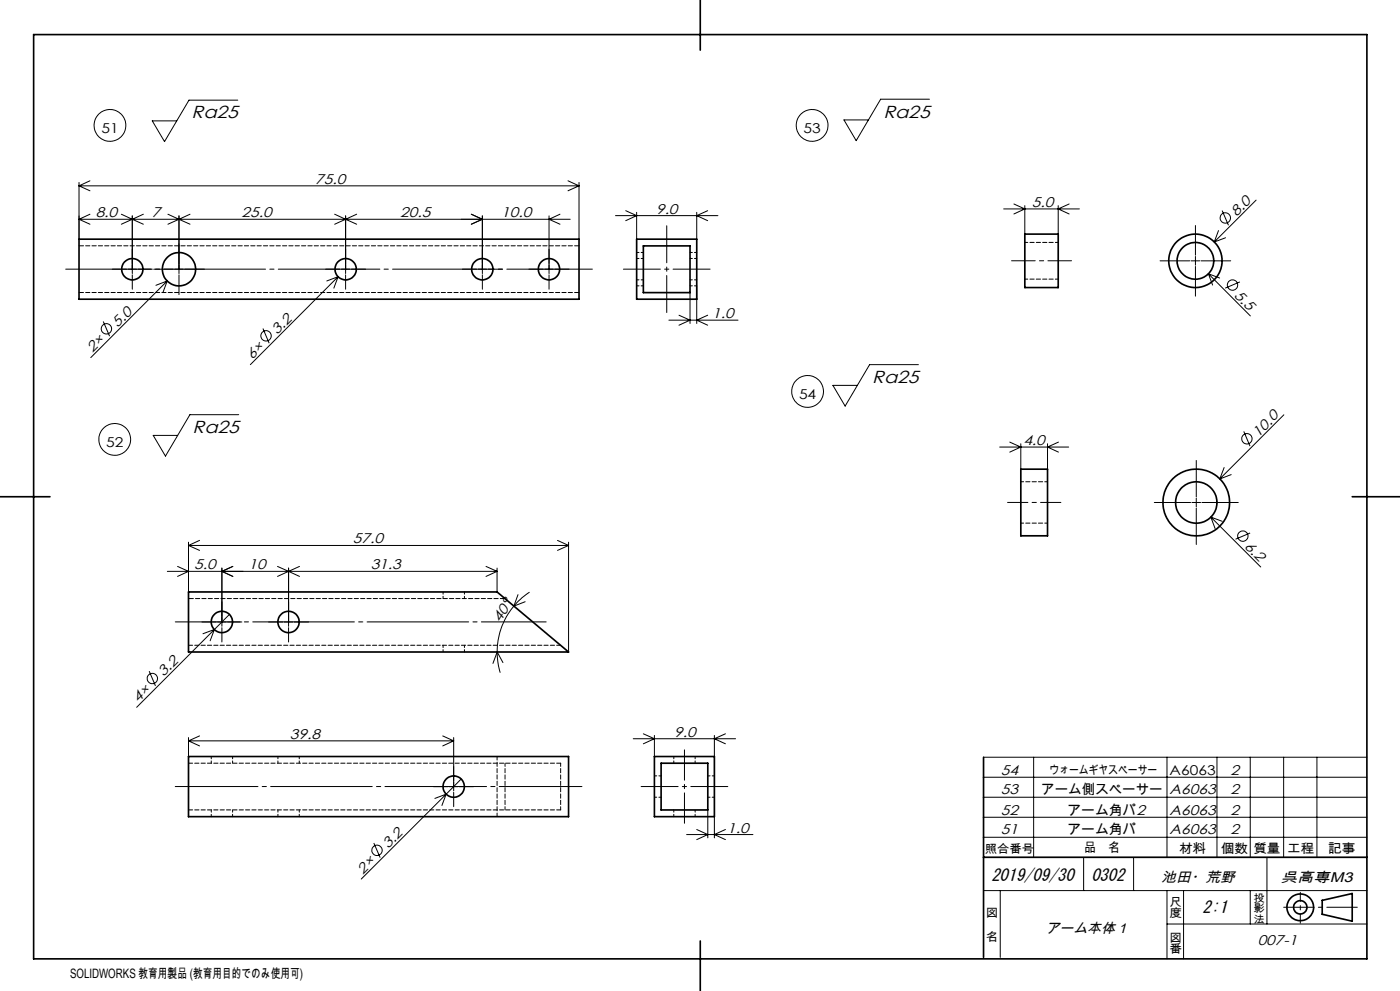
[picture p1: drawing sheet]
<svg xmlns="http://www.w3.org/2000/svg" width="420mm" height="297mm" viewBox="0 0 420 297" stroke-linecap="round" stroke-linejoin="round" font-family="sans-serif">
<g fill="none" stroke="#000" stroke-width=".3">
<path d="M71.3 30h-14.6l-7.3 12.4-3.7-6.2h7.3M278.8 29.7h-14.6l-7.3 12.5-3.7-6.3h7.3M23.7 54.7v17M23.7 55.7h150M23.7 55.7l3.3 1.5M27 54.2l-3.3 1.5M170.4 54.2l3.3 1.5M173.7 54.7v17M173.7 55.7l-3.3 1.5M376.8 60l-12.5 12.5M23.7 65.7l3.3 1.5M27 64.2l-3.3 1.5"/>
<path d="M36.4 64.2l3.3 1.5M39.7 64.7v17.3M39.7 65.7l-3.3 1.5M39.7 65.7l3.3 1.5M43 64.2l-3.3 1.5M50.4 64.2l3.3 1.5M53.7 64.7v17.3M53.7 65.7l3.3 1.5M53.7 65.7l-3.3 1.5M57 64.2l-3.3 1.5M100.4 64.2l3.3 1.5M103.7 64.7v17.3"/>
<path d="M103.7 65.7l3.3 1.5M103.7 65.7l-3.3 1.5M107 64.2l-3.3 1.5M141.4 64.2l3.3 1.5-3.3 1.5M144.7 64.7v17.3M164.7 64.7v17.3M168 64.2l-3.3 1.5 3.3 1.5M171.1 65.7h-147.4M184.6 64.6h30.8M187.7 63.1l3.3 1.5-3.3 1.5M191 63.6v8.1M209 63.6v8.1"/>
<path d="M212.3 63.1l-3.3 1.5 3.3 1.5M301.1 62.6h22.7M304.2 61.1l3.2 1.5-3.2 1.5M307.4 61.6v8.6M317.5 61.6v8.6M320.7 61.1l-3.2 1.5 3.2 1.5M348 78.2h8.9M357.3 78.2h2.6M358.6 67.6v8.9M358.6 76.9v2.6M358.6 79.9v8.9M360.3 78.2h8.9"/>
<path d="M365.5 69.1l-1.2 3.4M366.6 63.1l1.9 4.4M367.7 71.3l-3.4 1.2M31 96.3l1.9 4.4M33.7 80.7h4.3M38.4 80.7h2.6M39.7 82.4v4.3M41.4 80.7h4.3M46.1 80.7h5.9M50.2 84.2l-23 23M50.2 84.2l-3.4 1.3M50.2 84.2l-1.3 3.4"/>
<path d="M52.4 80.7h2.6M53.7 82.4v5.9M55.4 80.7h5.9M78.9 98.5l1.9 4.4M97.7 80.7h4.3M101.4 82.9l-26.3 26.4M101.4 82.9l-3.4 1.3M101.4 82.9l-1.2 3.5M102.4 80.7h2.6M103.7 82.4v4.3M105.4 80.7h4.3M138.7 80.7h4.3"/>
<path d="M143.4 80.7h2.6M144.7 82.4v4.3M146.4 80.7h4.3M158.7 80.7h4.3M163.4 80.7h2.6M164.7 82.4v4.3M166.4 80.7h4.3M200.7 96h20.7M203.7 94.5l3.3 1.5-3.3 1.5M207 87.7v9.2M209 85.7v11.2M212.3 94.5l-3.3 1.5 3.3 1.5"/>
<path d="M362.5 82.1l12.6 12.6M362.5 82.1l1.3 3.3M362.5 82.1l3.4 1.2M372 84.5l-4.4 1.9M275.5 109.3h-14.6l-7.4 12.4-3.6-6.2h7.3M71.6 124.3h-14.6l-7.4 12.4-3.6-6.2h7.3M299.9 134h20.7M302.9 132.5l3.3 1.5-3.3 1.5M306.2 133v7.6M314.3 133v7.6M317.5 132.5l-3.2 1.5 3.2 1.5M358.9 138v10.9"/>
<path d="M373.1 129.3l1.9 4.4M385.2 124.3l-19.3 19.2M346.3 150.6h10.9M357.6 150.6h2.6M358.9 149.3v2.6M358.9 152.3v10.9M360.6 150.6h10.9M363.3 155l14.9 14.9M363.3 155l1.2 3.4M363.3 155l3.4 1.2M367.2 140.1l-1.3 3.4M369.4 142.2l-3.5 1.3"/>
<path d="M375 159.7l-4.3 1.9M50.2 171.2h98.9M53.3 169.8l3.3 1.4-3.3 1.6M56.6 162.5v14.9M56.6 163.5h114M56.6 163.5l3.3 1.5M59.9 162l-3.3 1.5M66.6 170.2v17.5M69.8 169.8l-3.2 1.4 3.2 1.6M83.3 169.8l3.3 1.4M86.6 170.2v17.5M86.6 171.2l3.3 1.6"/>
<path d="M86.6 171.2l-3.3 1.6M89.9 169.8l-3.3 1.4M145.8 169.8l3.3 1.4M149.1 170.2v7.2M149.1 171.2l-3.3 1.6M155.4 178.2l-1.2 3.4M158.9 177.5l-2.3 1.6-2.4 2.5M167.3 162l3.3 1.5M170.6 162.5v32.9M170.6 163.5l-3.3 1.5M60.6 186.4h4.3M60.9 189.9l3.4-1.2-1.3 3.3"/>
<path d="M65.3 186.4h2.6M66.6 188.1v4.3M68.3 186.4h4.3M68.8 184.1l-27.8 27.9M80.6 186.4h4.3M85.3 186.4h2.6M86.6 188.1v4.3M88.3 186.4h4.3M149.2 195.4l.1 2.8 .8 3.4M149.2 195.4l1.7 3.2M149.2 195.4l-1.3 3.4M154.2 181.6a21 21 0 0 0-5 13.8"/>
<path d="M157.6 180.3l-3.4 1.3M44.8 201.2l1.8 4.4M193 219.9l3.3 1.5-3.3 1.5M217.6 219.9l-3.3 1.5 3.3 1.5M56.6 221v5.7M56.6 222h79.5M56.6 222l3.3 1.6M59.9 220.6l-3.3 1.4M130.1 235.8h4.3M132.8 220.6l3.3 1.4M133.8 238l-25.4 25.5M133.8 238l-3.3 1.3"/>
<path d="M133.8 238l-1.2 3.4M134.8 235.8h2.6M136.1 221v16M136.1 237.5v4.3M136.1 222l-3.3 1.6M137.8 235.8h4.3M138.4 233.5l-4.6 4.5M190 221.4h30.7M196.3 220.4v6.3M214.3 220.4v6.3M295.1 238.9h115M295.1 232.9h115"/>
<path d="M295.1 226.9h115M310.1 226.9v30M350.1 226.9v30M365.1 226.9v30M375.1 226.9v30M385.1 226.9v30M395.1 226.9v30M112.1 252.7l2 4.3M206 250.1h19.9M209 248.6l3.3 1.5-3.3 1.5M212.3 242.7v8.4M214.3 244.8v6.3"/>
<path d="M217.6 248.6l-3.3 1.5 3.3 1.5M295.1 250.9h115M295.1 244.9h115M325.1 256.9v10M340.1 256.9v10M380.1 256.9v20M295.1 266.9h115M300.1 266.9v20M350.1 276.9h60M350.1 266.9v20.4M355.1 266.9v20.5M375.1 266.9v10"/>
<circle cx="33" cy="37.6" r="4.8"/>
<circle cx="243.6" cy="37.6" r="4.8"/>
<circle cx="367.6" cy="65.3" r="1.55"/>
<circle cx="31.9" cy="98.5" r="1.56"/>
<circle cx="369.7" cy="85.4" r="1.55"/>
<circle cx="79.8" cy="100.7" r="1.57"/>
<circle cx="242.3" cy="117.3" r="4.8"/>
<circle cx="34.4" cy="131.7" r="4.8"/>
<circle cx="374.1" cy="131.5" r="1.57"/>
<circle cx="372.9" cy="160.7" r="1.56"/>
<circle cx="45.7" cy="203.3" r="1.57"/>
<circle cx="113.1" cy="254.8" r="1.55"/>
</g>
<g fill="none" stroke="#000" stroke-width=".5">
<path d="M10.1 10.4h400v277h-400zM210.1 0v15M23.7 71.7h150v18h-150zM191 71.7h18v18h-18zM193 73.7h14v14h-14zM307.4 70.2h10.1v16h-10.1zM0 148.9h15M306.2 140.6h8.1v20h-8.1zM405.7 148.9h14.3M56.6 177.4h92.5l21.5 18h-114zM56.6 226.7h114v18.1h-114zM196.3 226.7h18v18.1h-18z"/>
<path d="M198.3 228.7h14v14h-14zM295.1 226.9v60M295.1 256.9h115M396.7 269.8l9-2v8.3l-9-2.1zM210.1 282v15"/>
<circle cx="358.6" cy="78.2" r="8"/>
<circle cx="358.6" cy="78.2" r="5.5"/>
<circle cx="39.7" cy="80.7" r="3.2"/>
<circle cx="53.7" cy="80.7" r="5"/>
<circle cx="103.7" cy="80.7" r="3.2"/>
<circle cx="144.7" cy="80.7" r="3.2"/>
<circle cx="164.7" cy="80.7" r="3.2"/>
<circle cx="358.9" cy="150.6" r="10"/>
<circle cx="358.9" cy="150.6" r="6.2"/>
<circle cx="66.6" cy="186.4" r="3.2"/>
<circle cx="86.5" cy="186.4" r="3.2"/>
<circle cx="136.1" cy="235.7" r="3.2"/>
<circle cx="390.1" cy="271.9" r="4"/>
<circle cx="390.1" cy="271.9" r="2"/>
</g>
<path d="M303.5 78.2h18" fill="none" stroke="#000" stroke-width=".3" stroke-dasharray="30.5 1.3 1.3 1.3" stroke-dashoffset="23.4"/>
<path d="M302.3 150.6h16" fill="none" stroke="#000" stroke-width=".3" stroke-dasharray="30.5 1.3 1.3 1.3" stroke-dashoffset="24.4"/>
<path d="M187 80.7h26M200 93.7v-26M192.3 235.7h26" fill="none" stroke="#000" stroke-width=".3" stroke-dasharray="30.5 1.3 1.3 1.3" stroke-dashoffset="19.4"/>
<path d="M205.3 246.7v-22" fill="none" stroke="#000" stroke-width=".3" stroke-dasharray="30.5 1.3 1.3 1.3" stroke-dashoffset="21.4"/>
<path d="M177.7 80.7h-158" fill="none" stroke="#000" stroke-width=".3" stroke-dasharray="30.5 1.3 1.3 1.3" stroke-dashoffset="4.8"/>
<path d="M174.6 235.7h-122" fill="none" stroke="#000" stroke-width=".3" stroke-dasharray="30.5 1.3 1.3 1.3" stroke-dashoffset="5.7"/>
<path d="M163.9 186.4h-111.3" fill="none" stroke="#000" stroke-width=".3" stroke-dasharray="30.5 1.3 1.3 1.3" stroke-dashoffset="11"/>
<path d="M390.1 276.7v-9.3" fill="none" stroke="#000" stroke-width=".3" stroke-dasharray="30.5 1.3 1.3 1.3" stroke-dashoffset="27.8"/>
<path d="M385.1 271.9h22.1" fill="none" stroke="#000" stroke-width=".3" stroke-dasharray="30.5 1.3 1.3 1.3" stroke-dashoffset="21.3"/>
<path d="M173.7 73.7h-150M173.7 87.7h-150" fill="none" stroke="#000" stroke-width=".3" stroke-dasharray="1.3 .6" stroke-dashoffset="-.1"/>
<g fill="none" stroke="#000" stroke-width=".3" stroke-dasharray="1.3 .6" stroke-dashoffset=".6">
<path d="M193 77.5h-2M193 75.7h-2M209 77.5h-2M209 75.7h-2M191 83.9h2M191 85.7h2M207 83.9h2M207 85.7h2M132.9 177.4v2M139.3 179.4v-2M132.9 193.4v2M139.3 195.4v-2"/>
<path d="M63.4 226.7v2M69.8 228.7v-2M83.4 226.7v2M89.8 228.7v-2M196.3 238.9h2M198.3 232.5h-2M202.1 226.7v2M208.5 228.7v-2M212.3 238.9h2M214.3 232.5h-2M63.4 242.7v2M69.8 244.7v-2"/>
<path d="M83.4 242.7v2M89.8 244.7v-2M202.1 242.7v2M208.5 244.7v-2"/>
</g>
<path d="M168.2 228.7v14M151.5 242.7v-14" fill="none" stroke="#000" stroke-width=".3" stroke-dasharray="1.3 .6" stroke-dashoffset=".3"/>
<path d="M168.2 193.4h-111.6M168.2 228.7h-111.6M168.2 242.7h-111.6" fill="none" stroke="#000" stroke-width=".3" stroke-dasharray="1.3 .6" stroke-dashoffset=".1"/>
<path d="M149.1 244.7v-18" fill="none" stroke="#000" stroke-width=".3" stroke-dasharray="1.3 .6" stroke-dashoffset=".2"/>
<path d="M151.5 179.4h-94.9" fill="none" stroke="#000" stroke-width=".3" stroke-dasharray="1.3 .6" stroke-dashoffset="-.2"/>
<path d="M317.5 72.7h-10M307.5 83.7h10M306.3 156.8h8M314.3 144.4h-8" fill="none" stroke="#000" stroke-width=".3" stroke-dasharray="1.3 .6" stroke-dashoffset=".4"/>
<g font-size="5.2">
<text x="57.5" y="35.5">Ra25</text>
<text x="265" y="35.2">Ra25</text>
<text x="261.7" y="114.8">Ra25</text>
<text x="57.8" y="129.8">Ra25</text>
</g>
<g font-size="5.1">
<text x="297.4" y="263.9">2019/09/30</text>
<text x="327.4" y="263.9">0302</text>
<text x="360.8" y="273.5">2:1</text>
</g>
<g font-size="4.2">
<text x="94.6" y="55.1">75.0</text>
<text x="28.7" y="65.1">8.0</text>
<text x="45.5" y="65.1">7</text>
<text x="72.5" y="65.1">25.0</text>
<text x="120.1" y="65.1">20.5</text>
<text x="150.3" y="65.1">10.0</text>
<text x="196.8" y="64.1">9.0</text>
<text x="309.5" y="62">5.0</text>
<text x="370.9" y="65" transform="rotate(-45 370.9 65)">8.0</text>
<text x="370.1" y="88.7" transform="rotate(45 370.1 88.7)">5.5</text>
<text x="213.7" y="95.4">1.0</text>
<text x="35.3" y="98.2" transform="rotate(-45 35.3 98.2)">5.0</text>
<text x="83.2" y="100.3" transform="rotate(-45 83.2 100.3)">3.2</text>
<text x="27.7" y="105.8" transform="rotate(-45 27.7 105.8)">2×</text>
<text x="75.6" y="107.9" transform="rotate(-45 75.6 107.9)">6×</text>
<text x="377.4" y="131.2" transform="rotate(-45 377.4 131.2)">10.0</text>
<text x="307" y="133.4">4.0</text>
<text x="105.9" y="162.9">57.0</text>
<text x="373.2" y="164" transform="rotate(45 373.2 164)">6.2</text>
<text x="58.2" y="170.7">5.0</text>
<text x="74.6" y="170.7">10</text>
<text x="111.2" y="170.7">31.3</text>
<text x="150.1" y="186.7" transform="rotate(-58 150.1 186.7)">40°</text>
<text x="49.1" y="203" transform="rotate(-45 49.1 203)">3.2</text>
<text x="41.5" y="210.6" transform="rotate(-45 41.5 210.6)">4×</text>
<text x="87" y="221.4">39.8</text>
<text x="202.3" y="220.8">9.0</text>
<text x="300.3" y="232.2">54</text>
<text x="369.1" y="232.2">2</text>
<text x="300.3" y="237.9">53</text>
<text x="350.9" y="237.9">A6063</text>
<text x="369.1" y="237.9">2</text>
<text x="300.3" y="244.1">52</text>
<text x="350.9" y="244.1">A6063</text>
<text x="369.1" y="244.1">2</text>
<text x="218.1" y="249.5">1.0</text>
<text x="300.3" y="249.9">51</text>
<text x="350.9" y="249.9">A6063</text>
<text x="369.1" y="249.9">2</text>
<text x="116.5" y="254.5" transform="rotate(-45 116.5 254.5)">3.2</text>
<text x="108.9" y="262.1" transform="rotate(-45 108.9 262.1)">2×</text>
<text x="348.4" y="264.4">池田・荒野</text>
<text x="384.2" y="264.4">呉高専M3</text>
<text x="313.7" y="279.7">アーム本体１</text>
<text x="377.3" y="283.3">007-1</text>
</g>
<g font-size="4.1">
<text x="30.4" y="39.7">51</text>
<text x="241.1" y="39.7">53</text>
<text x="239.7" y="119.4">54</text>
<text x="31.8" y="133.8">52</text>
<text x="350.9" y="232.2">A6063</text>
<text x="312.4" y="237.9">アーム側スペーサー</text>
<text x="320.2" y="244.1">アーム角パ2</text>
<text x="320.2" y="249.9">アーム角パ</text>
</g>
<g font-size="3.9">
<text x="325.2" y="255.5">品　名</text>
<text x="353.7" y="255.6">材料</text>
<text x="366.2" y="255.6">個数</text>
<text x="376" y="255.6">質量</text>
<text x="386.1" y="255.6">工程</text>
<text x="398.4" y="255.6">記事</text>
<text x="21" y="293">SOLIDWORKS 教育用製品 (教育用目的でのみ使用可)</text>
</g>
<g font-size="3.5">
<text x="314.8" y="232">ウォームギヤスペーサー</text>
<text x="295.4" y="255.6">照合番号</text>
<text x="295.8" y="274.9">図</text>
<text x="350.8" y="271.4">尺</text>
<text x="350.8" y="274.9">度</text>
<text x="295.8" y="282">名</text>
<text x="350.8" y="282.2">図</text>
<text x="350.8" y="285.8">番</text>
</g>
<g font-size="3.2">
<text x="376" y="270.2">投</text>
<text x="376" y="273.4">影</text>
<text x="376" y="276.5">法</text>
</g>
</svg>
